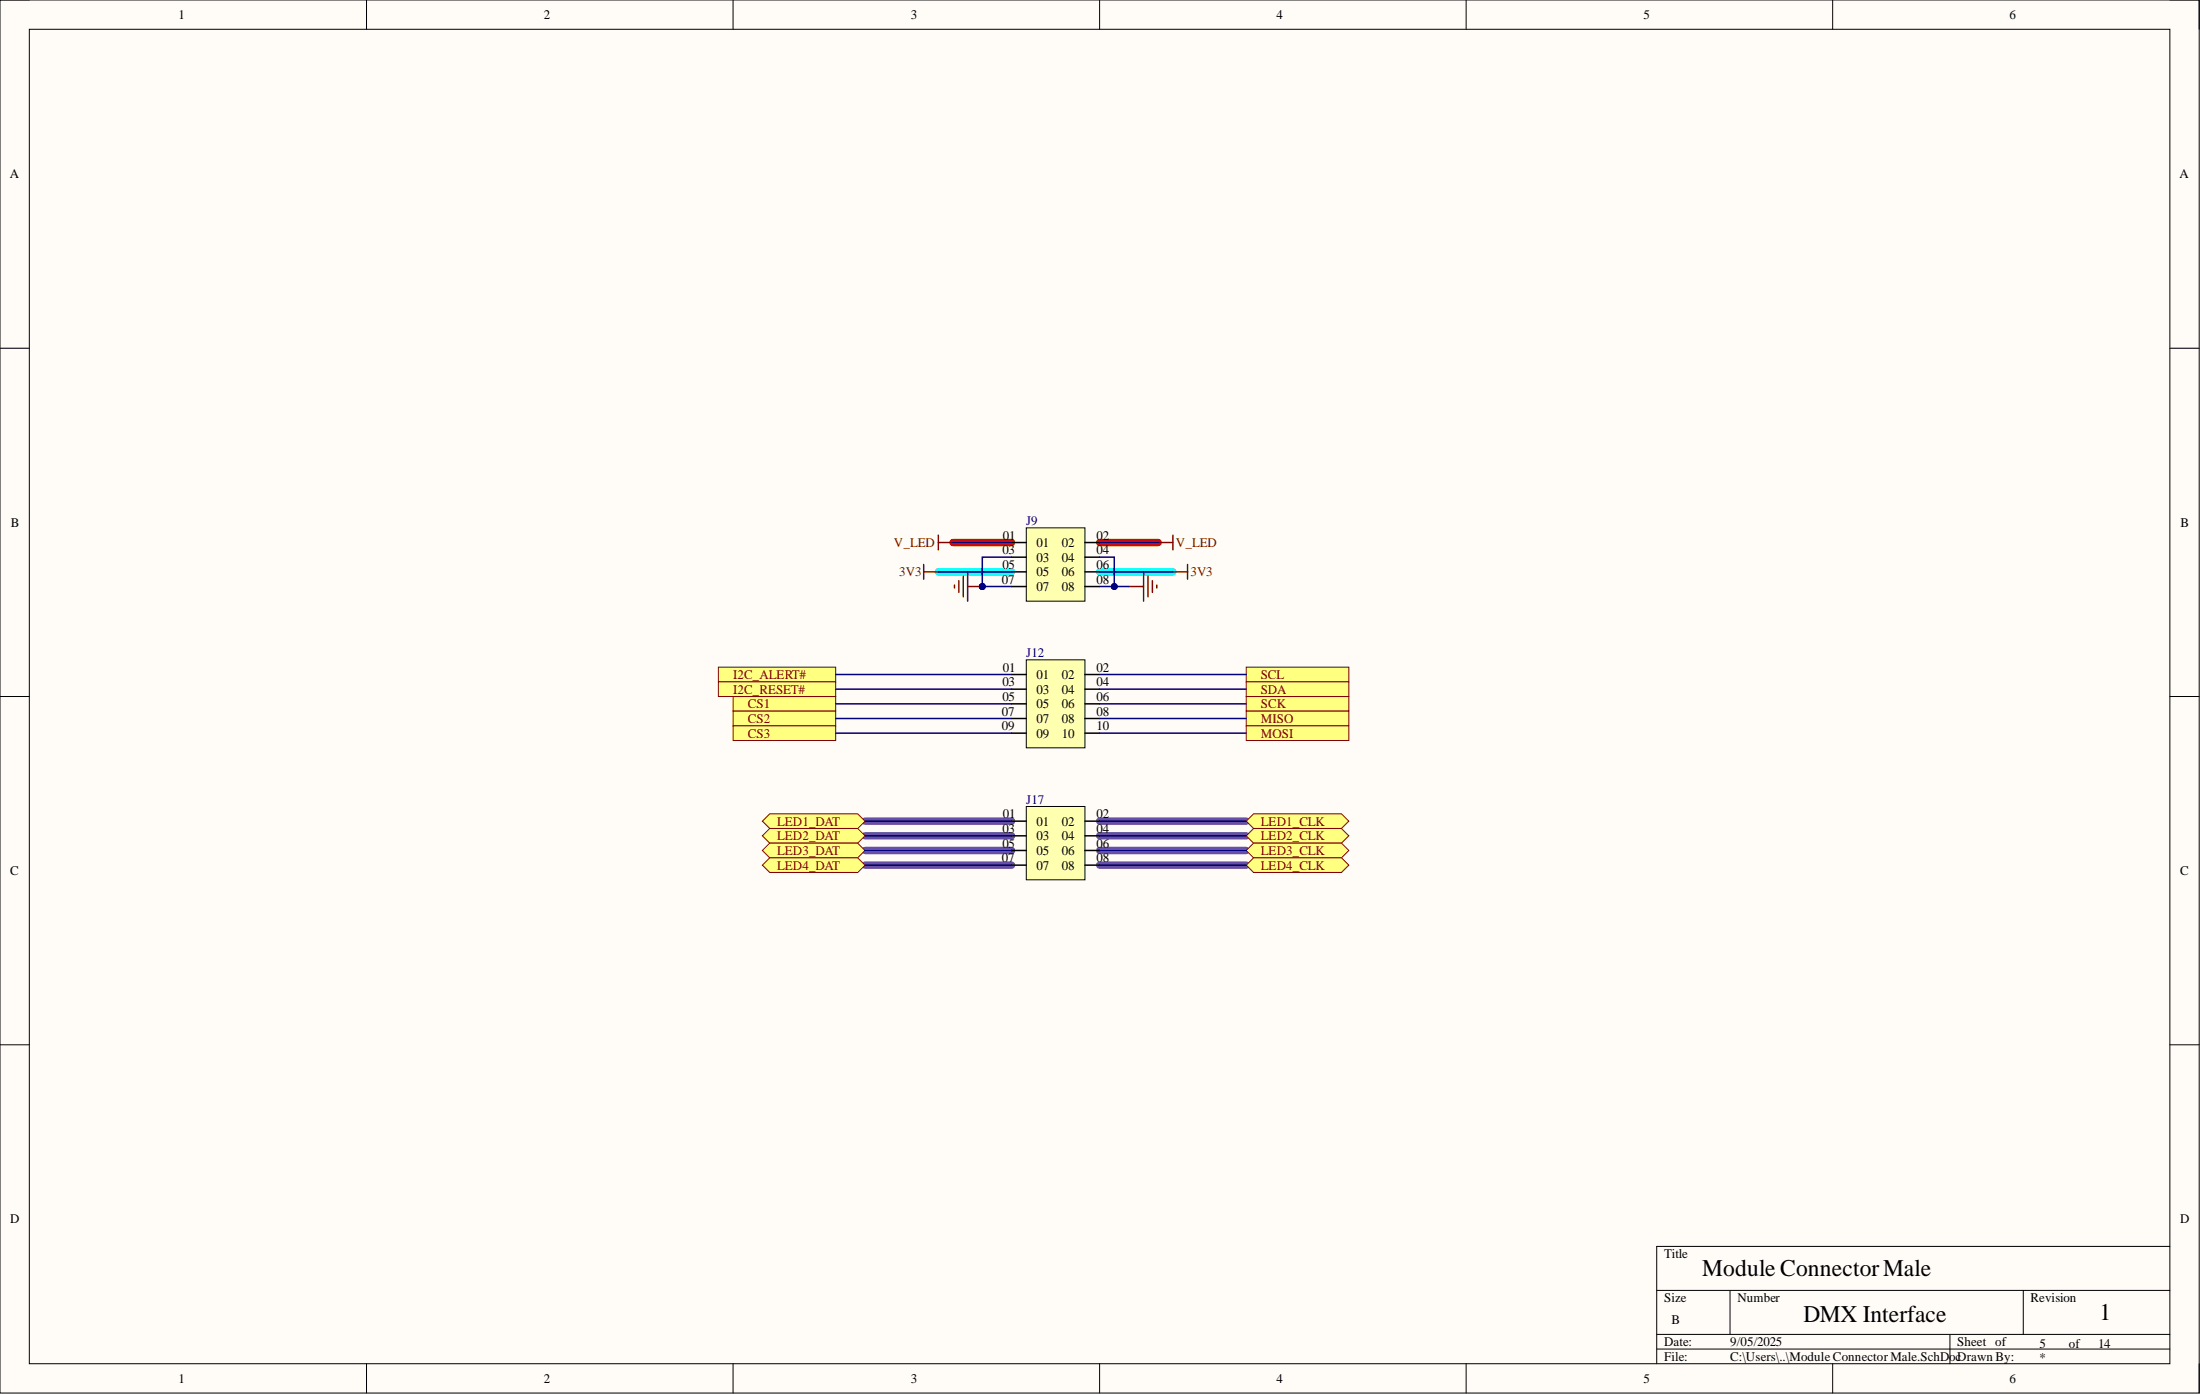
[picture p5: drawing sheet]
<svg xmlns="http://www.w3.org/2000/svg" width="381mm" height="241mm" viewBox="0 0 381 241" stroke-linecap="round" stroke-linejoin="round" font-family="sans-serif">
<path d="M0 0h380.9v241.1h-380.9z" fill-rule="evenodd" fill="#fffcf8"/>
<path d="M0 0h380.9v241.1h-380.9z" fill="none" stroke="#000" stroke-width=".17"/>
<path d="M5.1 5.1h370.7v231h-370.7z" fill-rule="evenodd" fill="#fffcf8"/>
<g fill="none" stroke="#000" stroke-width=".17">
<path d="M0 0h5.1M63.5 0v5.1M127 0v5.1M190.4 0v5.1M253.9 0v5.1M317.4 0v5.1M375.8 0h5.1v5.1M5.1 5.1h370.7v231h-370.7zM0 60.3h5.1M375.8 60.3h5.1M0 120.6h5.1M375.8 120.6h5.1"/>
<path d="M0 180.9h5.1M375.8 180.9h5.1M375.8 215.8h-88.9v20.3M63.5 236.1v5M127 236.1v5M190.4 236.1v5M253.9 236.1v5M286.9 223.4h88.9M286.9 231h88.9M286.9 233.5h88.9M299.6 223.4v7.6M317.4 236.1v5"/>
<path d="M337.7 231v5.1M350.4 223.4v7.6M380.9 236.1v5"/>
</g>
<path d="M149.8 142.1h25.4M149.8 144.7h25.4M149.8 147.2h25.4M149.8 149.8h25.4M190.4 142.1h25.4M190.4 144.7h25.4M190.4 147.2h25.4M190.4 149.8h25.4" fill="none" stroke="#674ea7" stroke-width="1.3"/>
<path d="M162.5 99h12.7M190.4 99h12.7" fill="none" stroke="#0ff" stroke-width="1.3"/>
<path d="M165 93.9h10.2M190.4 93.9h10.2" fill="none" stroke="#f00" stroke-width="1.3"/>
<path d="M166.8 99.8v3.5M167.6 99v5.1M198 99v5.1M198.8 99.8v3.5M165.3 101.3v.5M166.1 100.5v2M167.6 101.5h2.5M195.5 101.5h2.5M199.6 100.5v2M200.3 101.3v.5" fill="none" stroke="#800000" stroke-width=".26"/>
<circle cx="170.1" cy="101.5" r=".51" fill="#000080"/>
<circle cx="170.1" cy="101.5" r=".51" fill="none" stroke="#000080" stroke-width=".17"/>
<path d="M160 97.7v2.6M160 99h2.5M162.5 92.6v2.6M162.5 93.9h2.5M200.6 93.9h2.5M203.1 99h2.6M203.1 92.6v2.6M205.7 97.7v2.6" fill="none" stroke="#800000" stroke-width=".26"/>
<path d="M177.7 114.2h10.2v15.2h-10.2z" fill-rule="evenodd" fill="#ffffb0"/>
<path d="M177.7 114.2h10.2v15.2h-10.2z" fill="none" stroke="#000" stroke-width=".17"/>
<path d="M175.2 116.8h2.5M175.2 119.3h2.5M187.9 116.8h2.5M187.9 119.3h2.5M175.2 121.8h2.5M175.2 124.4h2.5M175.2 126.9h2.5M187.9 121.8h2.5M187.9 124.4h2.5M187.9 126.9h2.5" fill="none" stroke="#000" stroke-width=".26"/>
<path d="M177.7 139.6h10.2v12.7h-10.2z" fill-rule="evenodd" fill="#ffffb0"/>
<path d="M177.7 139.6h10.2v12.7h-10.2z" fill="none" stroke="#000" stroke-width=".17"/>
<path d="M175.2 142.1h2.5M175.2 144.7h2.5M175.2 147.2h2.5M175.2 149.8h2.5M187.9 142.1h2.5M187.9 144.7h2.5M187.9 147.2h2.5M187.9 149.8h2.5" fill="none" stroke="#000" stroke-width=".26"/>
<path d="M177.7 91.4h10.2v12.7h-10.2z" fill-rule="evenodd" fill="#ffffb0"/>
<path d="M177.7 91.4h10.2v12.7h-10.2z" fill="none" stroke="#000" stroke-width=".17"/>
<path d="M175.2 93.9h2.5M175.2 96.5h2.5M175.2 99h2.5M187.9 93.9h2.5M187.9 96.5h2.5M187.9 99h2.5M175.2 101.5h2.5M187.9 101.5h2.5" fill="none" stroke="#000" stroke-width=".26"/>
<path d="M215.8 120.6h17.8v2.5h-17.8z" fill-rule="evenodd" fill="#ffff80"/>
<path d="M215.8 120.6h17.8v2.5h-17.8z" fill="none" stroke="#800000" stroke-width=".17"/>
<path d="M215.8 123.1h17.8v2.5h-17.8z" fill-rule="evenodd" fill="#ffff80"/>
<path d="M215.8 123.1h17.8v2.5h-17.8z" fill="none" stroke="#800000" stroke-width=".17"/>
<path d="M215.8 125.6h17.8v2.6h-17.8z" fill-rule="evenodd" fill="#ffff80"/>
<path d="M215.8 125.6h17.8v2.6h-17.8z" fill="none" stroke="#800000" stroke-width=".17"/>
<path d="M127 120.6h17.7v2.5h-17.7z" fill-rule="evenodd" fill="#ffff80"/>
<path d="M127 120.6h17.7v2.5h-17.7z" fill="none" stroke="#800000" stroke-width=".17"/>
<path d="M127 123.1h17.7v2.5h-17.7z" fill-rule="evenodd" fill="#ffff80"/>
<path d="M127 123.1h17.7v2.5h-17.7z" fill="none" stroke="#800000" stroke-width=".17"/>
<path d="M127 125.6h17.7v2.6h-17.7z" fill-rule="evenodd" fill="#ffff80"/>
<path d="M127 125.6h17.7v2.6h-17.7z" fill="none" stroke="#800000" stroke-width=".17"/>
<path d="M215.8 115.5h17.8v2.5h-17.8z" fill-rule="evenodd" fill="#ffff80"/>
<path d="M215.8 115.5h17.8v2.5h-17.8z" fill="none" stroke="#800000" stroke-width=".17"/>
<path d="M215.8 118h17.8v2.6h-17.8z" fill-rule="evenodd" fill="#ffff80"/>
<path d="M215.8 118h17.8v2.6h-17.8z" fill="none" stroke="#800000" stroke-width=".17"/>
<path d="M124.4 115.5h20.3v2.5h-20.3z" fill-rule="evenodd" fill="#ffff80"/>
<path d="M124.4 115.5h20.3v2.5h-20.3z" fill="none" stroke="#800000" stroke-width=".17"/>
<path d="M124.4 118h20.3v2.6h-20.3z" fill-rule="evenodd" fill="#ffff80"/>
<path d="M124.4 118h20.3v2.6h-20.3z" fill="none" stroke="#800000" stroke-width=".17"/>
<path d="M215.8 142.1l1.3-1.2h15.2l1.3 1.2-1.3 1.3h-15.2z" fill-rule="evenodd" fill="#ffff80"/>
<path d="M215.8 142.1l1.3-1.2h15.2l1.3 1.2-1.3 1.3h-15.2z" fill="none" stroke="#800000" stroke-width=".17"/>
<path d="M215.8 144.7l1.3-1.3h15.2l1.3 1.3-1.3 1.2h-15.2z" fill-rule="evenodd" fill="#ffff80"/>
<path d="M215.8 144.7l1.3-1.3h15.2l1.3 1.3-1.3 1.2h-15.2z" fill="none" stroke="#800000" stroke-width=".17"/>
<path d="M215.8 147.2l1.3-1.3h15.2l1.3 1.3-1.3 1.3h-15.2z" fill-rule="evenodd" fill="#ffff80"/>
<path d="M215.8 147.2l1.3-1.3h15.2l1.3 1.3-1.3 1.3h-15.2z" fill="none" stroke="#800000" stroke-width=".17"/>
<path d="M215.8 149.8l1.3-1.3h15.2l1.3 1.3-1.3 1.2h-15.2z" fill-rule="evenodd" fill="#ffff80"/>
<path d="M215.8 149.8l1.3-1.3h15.2l1.3 1.3-1.3 1.2h-15.2z" fill="none" stroke="#800000" stroke-width=".17"/>
<path d="M132 142.1l1.3-1.2h15.2l1.3 1.2-1.3 1.3h-15.2z" fill-rule="evenodd" fill="#ffff80"/>
<path d="M132 142.1l1.3-1.2h15.2l1.3 1.2-1.3 1.3h-15.2z" fill="none" stroke="#800000" stroke-width=".17"/>
<path d="M132 144.7l1.3-1.3h15.2l1.3 1.3-1.3 1.2h-15.2z" fill-rule="evenodd" fill="#ffff80"/>
<path d="M132 144.7l1.3-1.3h15.2l1.3 1.3-1.3 1.2h-15.2z" fill="none" stroke="#800000" stroke-width=".17"/>
<path d="M132 147.2l1.3-1.3h15.2l1.3 1.3-1.3 1.3h-15.2z" fill-rule="evenodd" fill="#ffff80"/>
<path d="M132 147.2l1.3-1.3h15.2l1.3 1.3-1.3 1.3h-15.2z" fill="none" stroke="#800000" stroke-width=".17"/>
<path d="M132 149.8l1.3-1.3h15.2l1.3 1.3-1.3 1.2h-15.2z" fill-rule="evenodd" fill="#ffff80"/>
<path d="M132 149.8l1.3-1.3h15.2l1.3 1.3-1.3 1.2h-15.2z" fill="none" stroke="#800000" stroke-width=".17"/>
<g fill="none" stroke="#000080" stroke-width=".26">
<path d="M144.7 116.8h30.5M144.7 119.3h30.5M170.1 101.5h5.1M190.4 116.8h25.4M190.4 119.3h25.4M144.7 124.4h30.5M144.7 126.9h30.5M144.7 121.8h30.5M190.4 124.4h25.4M190.4 126.9h25.4M190.4 121.8h25.4M149.8 142.1h25.4"/>
<path d="M149.8 144.7h25.4M149.8 147.2h25.4M149.8 149.8h25.4M190.4 142.1h25.4M190.4 144.7h25.4M190.4 147.2h25.4M190.4 149.8h25.4"/>
</g>
<circle cx="170.1" cy="101.5" r=".51" fill="#000080"/>
<circle cx="170.1" cy="101.5" r=".51" fill="none" stroke="#000080" stroke-width=".17"/>
<path d="M190.4 101.5h5.1" fill="none" stroke="#000080" stroke-width=".26"/>
<circle cx="193" cy="101.5" r=".51" fill="#000080"/>
<circle cx="193" cy="101.5" r=".51" fill="none" stroke="#000080" stroke-width=".17"/>
<path d="M190.4 96.5h2.6v5" fill="none" stroke="#000080" stroke-width=".26"/>
<circle cx="193" cy="101.5" r=".51" fill="#000080"/>
<circle cx="193" cy="101.5" r=".51" fill="none" stroke="#000080" stroke-width=".17"/>
<path d="M175.2 96.5h-5.1v5" fill="none" stroke="#000080" stroke-width=".26"/>
<circle cx="170.1" cy="101.5" r=".51" fill="#000080"/>
<circle cx="170.1" cy="101.5" r=".51" fill="none" stroke="#000080" stroke-width=".17"/>
<path d="M162.5 99h12.7M165 93.9h10.2M190.4 99h12.7M190.4 93.9h10.2" fill="none" stroke="#000080" stroke-width=".26"/>
<g font-size="4.1">
<text x="294.8" y="220.9">Module ConnectorMale</text>
<text x="312.3" y="228.8">DMX Interface</text>
<text x="363.6" y="228.5">1</text>
</g>
<g font-size="2.3">
<text x="30.9" y="3.3">1</text>
<text x="94.2" y="3.3">2</text>
<text x="157.8" y="3.3">3</text>
<text x="221.1" y="3.3">4</text>
<text x="284.6" y="3.3">5</text>
<text x="348" y="3.3">6</text>
<text x="1.7" y="30.9">A</text>
<text x="377.5" y="30.9">A</text>
<text x="1.9" y="91.2">B</text>
<text x="173.6" y="95.9">03</text>
<text x="173.7" y="93.4">01</text>
<text x="179.5" y="94.7">01</text>
<text x="183.9" y="94.7">02</text>
<text x="189.9" y="93.4">02</text>
<text x="189.9" y="95.9">04</text>
<text x="377.6" y="91.2">B</text>
<text x="173.5" y="101">07</text>
<text x="173.6" y="98.5">05</text>
<text x="179.5" y="97.2">03</text>
<text x="179.5" y="99.8">05</text>
<text x="183.9" y="97.2">04</text>
<text x="183.9" y="99.8">06</text>
<text x="189.9" y="98.5">06</text>
<text x="189.9" y="101">08</text>
<text x="179.5" y="102.3">07</text>
<text x="183.9" y="102.3">08</text>
<text x="173.6" y="118.8">03</text>
<text x="173.7" y="116.2">01</text>
<text x="179.5" y="117.5">01</text>
<text x="183.9" y="117.5">02</text>
<text x="189.9" y="116.2">02</text>
<text x="189.9" y="118.8">04</text>
<text x="173.5" y="123.9">07</text>
<text x="173.6" y="121.3">05</text>
<text x="179.5" y="120.1">03</text>
<text x="179.5" y="122.6">05</text>
<text x="179.5" y="125.1">07</text>
<text x="183.9" y="120.1">04</text>
<text x="183.9" y="122.6">06</text>
<text x="183.9" y="125.1">08</text>
<text x="189.9" y="121.3">06</text>
<text x="189.9" y="123.9">08</text>
<text x="173.5" y="126.4">09</text>
<text x="179.5" y="127.7">09</text>
<text x="183.9" y="127.7">10</text>
<text x="189.9" y="126.4">10</text>
<text x="173.7" y="141.6">01</text>
<text x="179.5" y="142.9">01</text>
<text x="183.9" y="142.9">02</text>
<text x="189.9" y="141.6">02</text>
<text x="173.5" y="149.2">07</text>
<text x="173.6" y="144.2">03</text>
<text x="173.6" y="146.7">05</text>
<text x="179.5" y="145.4">03</text>
<text x="179.5" y="148">05</text>
<text x="183.9" y="145.4">04</text>
<text x="183.9" y="148">06</text>
<text x="189.9" y="144.2">04</text>
<text x="189.9" y="146.7">06</text>
<text x="189.9" y="149.2">08</text>
<text x="1.8" y="151.4">C</text>
<text x="179.5" y="150.5">07</text>
<text x="183.9" y="150.5">08</text>
<text x="377.6" y="151.4">C</text>
<text x="1.8" y="211.8">D</text>
<text x="377.6" y="211.8">D</text>
<text x="288.2" y="217.8">Title</text>
<text x="288.2" y="225.4">Size</text>
<text x="300.9" y="225.4">Number</text>
<text x="351.7" y="225.4">Revision</text>
<text x="288.2" y="233">Date:</text>
<text x="289.5" y="229.2">B</text>
<text x="299.6" y="233">9/05/2025</text>
<text x="339" y="233">Sheet of</text>
<text x="353.2" y="233.3">5</text>
<text x="358.3" y="233.3">of</text>
<text x="363.3" y="233.3">14</text>
<text x="30.9" y="239.4">1</text>
<text x="94.2" y="239.4">2</text>
<text x="157.8" y="239.4">3</text>
<text x="221.1" y="239.4">4</text>
<text x="284.6" y="239.4">5</text>
<text x="288.2" y="235.6">File:</text>
<text x="299.6" y="235.6">C:\Users\..\Module Connector Male.SchDocDrawn By:</text>
<text x="348" y="239.4">6</text>
<text x="353.2" y="235.8">*</text>
</g>
<g font-size="2.3" fill="#800000">
<text x="154.8" y="94.7">V_LED</text>
<text x="203.6" y="94.7">V_LED</text>
<text x="155.7" y="99.8">3V3</text>
<text x="206.2" y="99.8">3V3</text>
<text x="127" y="117.5">I2C_ALERT#</text>
<text x="218.4" y="117.5">SCL</text>
<text x="127" y="120.1">I2C_RESET#</text>
<text x="129.5" y="122.6">CS1</text>
<text x="129.5" y="125.1">CS2</text>
<text x="218.4" y="122.6">SCK</text>
<text x="218.4" y="125.1">MISO</text>
<text x="218.4" y="120.1">SDA</text>
<text x="129.5" y="127.7">CS3</text>
<text x="218.4" y="127.7">MOSI</text>
<text x="134.6" y="142.9">LED1_DAT</text>
<text x="218.4" y="142.9">LED1_CLK</text>
<text x="134.6" y="145.4">LED2_DAT</text>
<text x="134.6" y="148">LED3_DAT</text>
<text x="218.4" y="145.4">LED2_CLK</text>
<text x="218.4" y="148">LED3_CLK</text>
<text x="134.6" y="150.5">LED4_DAT</text>
<text x="218.4" y="150.5">LED4_CLK</text>
</g>
<g font-size="2.3" fill="#000080">
<text x="177.7" y="90.9">J9</text>
<text x="177.7" y="113.7">J12</text>
<text x="177.7" y="139.1">J17</text>
</g>
</svg>
